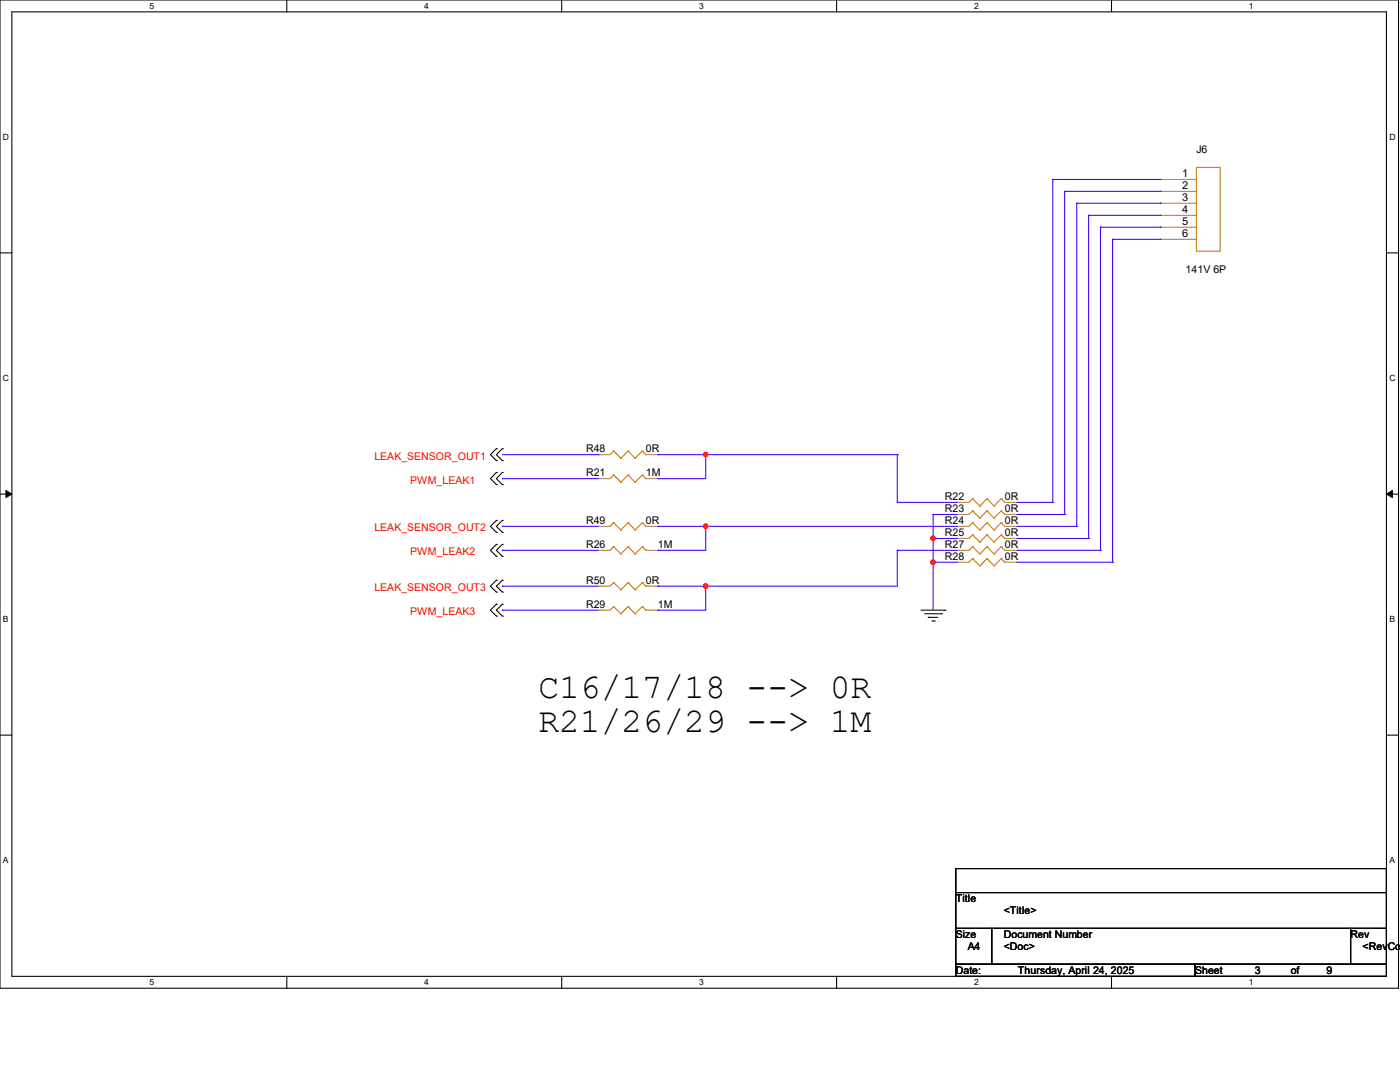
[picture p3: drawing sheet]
<svg xmlns="http://www.w3.org/2000/svg" width="279mm" height="216mm" viewBox="0 0 279 216" stroke-linecap="round" stroke-linejoin="round" font-family="sans-serif">
<path d="M0 0h279.1v197.2h-279.1zM2.4 2.4h274.3v192.4h-274.3z" fill="none" stroke="#000" stroke-width=".21"/>
<g fill="#fff">
<path d="M29.8 .3h.9v1.9h-.9z"/>
<path d="M29.8 195.1h.9v1.9h-.9z"/>
</g>
<path d="M57.2 0v2.4M57.2 194.8v2.4" fill="none" stroke="#000" stroke-width=".21"/>
<g fill="#fff">
<path d="M84.7 .3h.9v1.9h-.9z"/>
<path d="M84.7 195.1h.9v1.9h-.9z"/>
</g>
<path d="M112.1 0v2.4M112.1 194.8v2.4" fill="none" stroke="#000" stroke-width=".21"/>
<g fill="#fff">
<path d="M139.5 .3h1v1.9h-1z"/>
<path d="M139.5 195.1h1v1.9h-1z"/>
</g>
<path d="M167 0v2.4M167 194.8v2.4" fill="none" stroke="#000" stroke-width=".21"/>
<g fill="#fff">
<path d="M194.4 .3h.9v1.9h-.9z"/>
<path d="M194.4 195.1h.9v1.9h-.9z"/>
</g>
<path d="M221.8 0v2.4M221.8 194.8v2.4" fill="none" stroke="#000" stroke-width=".21"/>
<g fill="#fff">
<path d="M249.3 .3h.9v1.9h-.9z"/>
<path d="M249.3 195.1h.9v1.9h-.9z"/>
<path d="M.6 26.4h1.2v1.9h-1.2z"/>
<path d="M277.3 26.4h1.2v1.9h-1.2z"/>
<path d="M.6 74.5h1.2v1.9h-1.2z"/>
<path d="M277.3 74.5h1.2v1.9h-1.2z"/>
</g>
<path d="M0 50.5h2.4M276.7 50.5h2.4" fill="none" stroke="#000" stroke-width=".21"/>
<g fill="#fff">
<path d="M.6 122.6h1.1v1.9h-1.1z"/>
<path d="M277.3 122.6h1.1v1.9h-1.1z"/>
</g>
<path d="M0 98.6h2.4M276.7 98.6h2.4" fill="none" stroke="#000" stroke-width=".21"/>
<path d="M1.2 97.9l1.2 .7-1.2 .7zM276.7 98.6l1.2-.7v1.4z" fill="#000" stroke="#000" stroke-width=".2"/>
<g fill="#fff">
<path d="M.6 170.7h1.1v1.9h-1.1z"/>
<path d="M277.3 170.7h1.1v1.9h-1.1z"/>
</g>
<g fill="none" stroke="#000" stroke-width=".21">
<path d="M99.1 89.5h.1M99.1 91.9h.1M99.1 94.3h.1M99.1 96.7h.1M99.1 89.5l-1.2 1.2 1.2 1.2M99.1 94.3l-1.2 1.2 1.2 1.2M100.2 89.5h.1M100.2 91.9h.1M100.2 94.3h.1M100.2 96.7h.1M100.2 89.5l-1.1 1.2 1.1 1.2M100.2 94.3l-1.1 1.2 1.1 1.2"/>
<path d="M99.1 103.8h.1M99.1 106.2h.1M99.1 108.6h.1M99.1 111h.1M99.1 115.8h.1M99.1 118.2h.1M99.1 103.8l-1.2 1.2 1.2 1.2M99.1 108.6l-1.2 1.2 1.2 1.2M99.1 115.8l-1.2 1.2 1.2 1.2M100.2 103.8h.1M100.2 106.2h.1M100.2 108.6h.1"/>
<path d="M100.2 111h.1M100.2 115.8h.1M100.2 118.2h.1M100.2 103.8l-1.1 1.2 1.1 1.2M100.2 108.6l-1.1 1.2 1.1 1.2M100.2 115.8l-1.1 1.2 1.1 1.2M99.1 120.6h.1M99.1 122.9h.1M99.1 120.6l-1.2 1.2 1.2 1.1M100.2 120.6h.1M100.2 122.9h.1M100.2 120.6l-1.1 1.2 1.1 1.1"/>
<path d="M183.8 121.8h4.8M184.5 122.5h3.4M185.3 123.2h.1M185.3 123.2h1.9M186 123.9h.4M186.4 123.9h.1M187.9 122.5h.1M188.6 121.8h.1M0 146.7h2.4M276.7 146.7h2.4M190.8 173.3h85.9v4.8h-85.9zM190.8 178.1h85.9v7.2h-85.9z"/>
<path d="M190.8 185.3h7.1v7.1h-7.1zM190.8 192.4h47.7v2.4h-47.7zM197.9 185.3h71.6v7.1h-71.6zM238.5 192.4h38.2v2.4h-38.2zM269.5 185.3h7.2v7.1h-7.2z"/>
</g>
<g fill="none" stroke="#cc8006" stroke-width=".21">
<path d="M238.8 33.4h4.7v16.7h-4.7zM122.5 94.8h.1M122.5 90h.1M122.5 94.8l-.7 .7M122.5 94.8l1.4 1.4M122.5 90l-.7 .7M122.5 90l1.4 1.4M123.9 96.2h.1M123.9 91.4h.1M125.3 94.8h.1M125.3 90h.1M125.3 94.8l-1.4 1.4"/>
<path d="M125.3 94.8l1.4 1.4M125.3 90l-1.4 1.4M125.3 90l1.4 1.4M126.7 96.2h.1M126.7 91.4h.1M128.2 94.8h.1M128.2 90h.1M128.2 94.8l-1.5 1.4M128.2 94.8l.7 .7M128.2 90l-1.5 1.4M128.2 90l.7 .7M128.9 95.5h.1"/>
<path d="M128.9 90.7h.1M194.1 99.5h.1M194.1 99.5l-.7 .7M194.1 99.5l1.4 1.5M197 99.5h.1M197 99.5l-1.5 1.5M197 99.5l1.4 1.5M199.8 99.5h.1M199.8 99.5l-1.4 1.5M199.8 99.5l.7 .7M122.5 104.3h.1M122.5 116.2h.1"/>
<path d="M122.5 109.1h.1M122.5 104.3l-.7 .7M122.5 104.3l1.4 1.4M122.5 116.2l-.7 .8M122.5 116.2l1.4 1.5M122.5 109.1l-.7 .7M122.5 109.1l1.4 1.4M123.9 105.7h.1M123.9 117.7h.1M123.9 110.5h.1M125.3 104.3h.1M125.3 116.2h.1"/>
<path d="M125.3 109.1h.1M125.3 104.3l-1.4 1.4M125.3 104.3l1.4 1.4M125.3 116.2l-1.4 1.5M125.3 116.2l1.4 1.5M125.3 109.1l-1.4 1.4M125.3 109.1l1.4 1.4M126.7 105.7h.1M126.7 117.7h.1M126.7 110.5h.1M128.2 104.3h.1M128.2 116.2h.1"/>
<path d="M128.2 109.1h.1M128.2 104.3l-1.5 1.4M128.2 104.3l.7 .7M128.2 116.2l-1.5 1.5M128.2 116.2l.7 .8M128.2 109.1l-1.5 1.4M128.2 109.1l.7 .7M128.9 105h.1M128.9 117h.1M128.9 109.8h.1M194.1 109.1h.1M194.1 111.5h.1"/>
<path d="M194.1 101.9h.1M194.1 104.3h.1M194.1 106.7h.1M194.1 109.1l-.7 .7M194.1 109.1l1.4 1.4M194.1 111.5l-.7 .7M194.1 111.5l1.4 1.4M194.1 101.9l-.7 .8M194.1 101.9l1.4 1.5M194.1 104.3l-.7 .7M194.1 104.3l1.4 1.4M194.1 106.7l-.7 .7"/>
<path d="M194.1 106.7l1.4 1.5M195.5 110.5h.1M195.5 112.9h.1M195.5 101h.1M195.5 103.4h.1M195.5 105.7h.1M195.5 108.2h.1M197 109.1h.1M197 111.5h.1M197 101.9h.1M197 104.3h.1M197 106.7h.1"/>
<path d="M197 109.1l-1.5 1.4M197 109.1l1.4 1.4M197 111.5l-1.5 1.4M197 111.5l1.4 1.4M197 101.9l-1.5 1.5M197 101.9l1.4 1.5M197 104.3l-1.5 1.4M197 104.3l1.4 1.4M197 106.7l-1.5 1.5M197 106.7l1.4 1.5M198.4 110.5h.1M198.4 112.9h.1"/>
<path d="M198.4 101h.1M198.4 103.4h.1M198.4 105.7h.1M198.4 108.2h.1M199.8 109.1h.1M199.8 111.5h.1M199.8 101.9h.1M199.8 104.3h.1M199.8 106.7h.1M199.8 109.1l-1.4 1.4M199.8 109.1l.7 .7M199.8 111.5l-1.4 1.4"/>
<path d="M199.8 111.5l.7 .7M199.8 101.9l-1.4 1.5M199.8 101.9l.7 .8M199.8 104.3l-1.4 1.4M199.8 104.3l.7 .7M199.8 106.7l-1.4 1.5M199.8 106.7l.7 .7M200.5 109.8h.1M200.5 112.2h.1M200.5 100.2h.1M200.5 102.7h.1M200.5 105h.1"/>
<path d="M200.5 107.4h.1M122.5 121h.1M122.5 121l-.7 .8M122.5 121l1.4 1.5M123.9 122.5h.1M125.3 121h.1M125.3 121l-1.4 1.5M125.3 121l1.4 1.5M126.7 122.5h.1M128.2 121h.1M128.2 121l-1.5 1.5M128.2 121l.7 .8"/>
<path d="M128.9 121.8h.1"/>
</g>
<g fill="none" stroke="#a84" stroke-width=".21">
<path d="M231.6 35.8h.1M231.6 38.2h.1M231.6 35.8h7.2M231.6 38.2h7.2M231.6 40.6h.1M231.6 43h.1M231.6 45.3h.1M231.6 47.8h.1M231.6 40.6h7.2M231.6 43h7.2M231.6 45.3h7.2M231.6 47.8h7.2"/>
<path d="M119.4 95.5h.1M119.4 90.7h.1M119.4 95.5h2.4M119.4 90.7h2.4M128.9 95.5h2.4M128.9 90.7h2.4M131.3 95.5h.1M131.3 90.7h.1M119.4 105h.1M119.4 117h.1M119.4 109.8h.1M119.4 109.8h2.4"/>
<path d="M119.4 105h2.4M119.4 117h2.4M128.9 109.8h2.4M128.9 105h2.4M128.9 117h2.4M131.3 105h.1M131.3 117h.1M131.3 109.8h.1M191 109.8h.1M191 112.2h.1M191 100.2h.1M191 102.7h.1"/>
<path d="M191 105h.1M191 107.4h.1M191 109.8h2.4M191 112.2h2.4M191 105h2.4M191 100.2h2.4M191 102.7h2.4M191 107.4h2.4M200.5 109.8h2.4M200.5 112.2h2.4M200.5 105h2.4M200.5 100.2h2.4"/>
<path d="M200.5 102.7h2.4M200.5 107.4h2.4M202.9 109.8h.1M202.9 112.2h.1M202.9 100.2h.1M202.9 102.7h.1M202.9 105h.1M202.9 107.4h.1M119.4 121.8h.1M119.4 121.8h2.4M128.9 121.8h2.4M131.3 121.8h.1"/>
</g>
<g fill="none" stroke="#4200ff" stroke-width=".21">
<path d="M210.1 35.8h.1M210.1 35.8v64.4M210.1 35.8h21.5M212.5 38.2h.1M212.5 38.2v64.5M212.5 38.2h19.1M231.6 35.8h.1M231.6 38.2h.1M214.9 40.6h.1M214.9 40.6v64.4M214.9 40.6h16.7M217.3 43h.1"/>
<path d="M217.3 43v64.4M217.3 43h14.3M219.6 45.3h.1M219.6 45.3v64.5M219.6 45.3h12M222 47.8h.1M222 47.8v64.4M222 47.8h9.6M231.6 40.6h.1M231.6 43h.1M231.6 45.3h.1M231.6 47.8h.1"/>
<path d="M100.2 95.5h.1M100.2 90.7h19.2M100.2 95.5h19.2M119.4 90.7h.1M131.3 90.7h.1M131.3 95.5h.1M131.3 90.7h47.8M140.8 90.7h.1M140.8 90.7v4.8h-9.5M179.1 90.7h.1M179.1 90.7v9.5M100.2 105h.1"/>
<path d="M100.2 109.8h.1M100.2 117h.1M100.2 105h19.2M100.2 109.8h19.2M100.2 117h19.2M131.3 109.8h.1M131.3 105h.1M131.3 117h.1M131.3 105h59.7M140.8 105h.1M140.8 117h.1M140.8 105v4.8h-9.5"/>
<path d="M140.8 117v4.8h-9.5M179.1 100.2h.1M179.1 109.8h.1M179.1 109.8v7.2h-47.8M179.1 100.2h11.9M179.1 109.8h11.9M186.2 102.7h.1M186.2 107.4h.1M186.2 112.2h.1M186.2 102.7v19.1M186.2 102.7h4.8M186.2 107.4h4.8"/>
<path d="M186.2 112.2h4.8M202.9 100.2h7.2M202.9 102.7h9.6M202.9 105h12M202.9 107.4h14.4M202.9 109.8h16.7M202.9 112.2h19.1M210.1 100.2h.1M212.5 102.7h.1M214.9 105h.1M217.3 107.4h.1M219.6 109.8h.1"/>
<path d="M222 112.2h.1M100.2 121.8h.1M100.2 121.8h19.2M131.3 121.8h.1"/>
</g>
<g fill="#f00" stroke="#f00" stroke-width=".21">
<circle cx="140.8" cy="90.7" r=".44"/>
<circle cx="140.8" cy="105" r=".44"/>
<circle cx="186.2" cy="112.2" r=".44"/>
<circle cx="186.2" cy="107.4" r=".44"/>
<circle cx="140.8" cy="116.9" r=".44"/>
</g>
<g font-size="6.9">
<text x="107.4" y="139.2">C16/17/18 --&gt; 0R</text>
<text x="107.4" y="146.1">R21/26/29 --&gt; 1M</text>
</g>
<g font-size="2.2">
<text x="235.9" y="35.3">1</text>
<text x="235.9" y="37.7">2</text>
<text x="235.9" y="40">3</text>
<text x="235.9" y="42.5">4</text>
<text x="235.9" y="44.8">5</text>
<text x="235.9" y="47.2">6</text>
</g>
<g font-size="2.1">
<text x="238.8" y="30.6">J6</text>
<text x="236.6" y="54.4">141V 6P</text>
<text x="117" y="95">R21</text>
<text x="117" y="90.3">R48</text>
<text x="128.9" y="95">1M</text>
<text x="128.9" y="90.3">0R</text>
<text x="188.6" y="99.8">R22</text>
<text x="200.5" y="99.8">0R</text>
<text x="117" y="104.6">R49</text>
<text x="128.9" y="104.6">0R</text>
<text x="188.6" y="102.2">R23</text>
<text x="188.6" y="104.6">R24</text>
<text x="188.6" y="107">R25</text>
<text x="200.5" y="102.2">0R</text>
<text x="200.5" y="104.6">0R</text>
<text x="200.5" y="107">0R</text>
<text x="117" y="109.4">R26</text>
<text x="131.3" y="109.4">1M</text>
<text x="188.6" y="109.4">R27</text>
<text x="188.6" y="111.8">R28</text>
<text x="200.5" y="109.4">0R</text>
<text x="200.5" y="111.8">0R</text>
<text x="117" y="116.5">R50</text>
<text x="128.9" y="116.5">0R</text>
<text x="117" y="121.3">R29</text>
<text x="131.3" y="121.3">1M</text>
<text x="190.8" y="180">Title</text>
<text x="200.3" y="182.4">&lt;Title&gt;</text>
<text x="190.8" y="187.2">Size</text>
<text x="193.1" y="189.6">A4</text>
<text x="200.3" y="187.2">Document Number</text>
<text x="200.3" y="189.6">&lt;Doc&gt;</text>
<text x="269.5" y="187.2">Rev</text>
<text x="271.9" y="189.6">&lt;RevCod</text>
<text x="190.8" y="194.4">Date:</text>
<text x="203.2" y="194.4">Thursday, April 24, 2025</text>
<text x="238.5" y="194.4">Sheet</text>
<text x="250.4" y="194.4">3</text>
<text x="257.6" y="194.4">of</text>
<text x="264.7" y="194.4">9</text>
</g>
<g font-size="2.1" fill="#f00">
<text x="74.7" y="91.7">LEAK_SENSOR_OUT1</text>
<text x="81.9" y="96.5">PWM_LEAK1</text>
<text x="74.7" y="106">LEAK_SENSOR_OUT2</text>
<text x="81.9" y="110.8">PWM_LEAK2</text>
<text x="74.7" y="118">LEAK_SENSOR_OUT3</text>
<text x="81.9" y="122.7">PWM_LEAK3</text>
</g>
<g font-size="1.7">
<text x="29.8" y="1.8">5</text>
<text x="84.7" y="1.8">4</text>
<text x="139.5" y="1.8">3</text>
<text x="194.4" y="1.8">2</text>
<text x="249.3" y="1.8">1</text>
<text x=".6" y="27.9">D</text>
<text x="277.3" y="27.9">D</text>
<text x=".6" y="76">C</text>
<text x="277.3" y="76">C</text>
<text x=".6" y="124.2">B</text>
<text x="277.3" y="124.2">B</text>
<text x=".6" y="172.3">A</text>
<text x="277.3" y="172.3">A</text>
<text x="29.8" y="196.6">5</text>
<text x="84.7" y="196.6">4</text>
<text x="139.5" y="196.6">3</text>
<text x="194.4" y="196.6">2</text>
<text x="249.3" y="196.6">1</text>
</g>
</svg>
